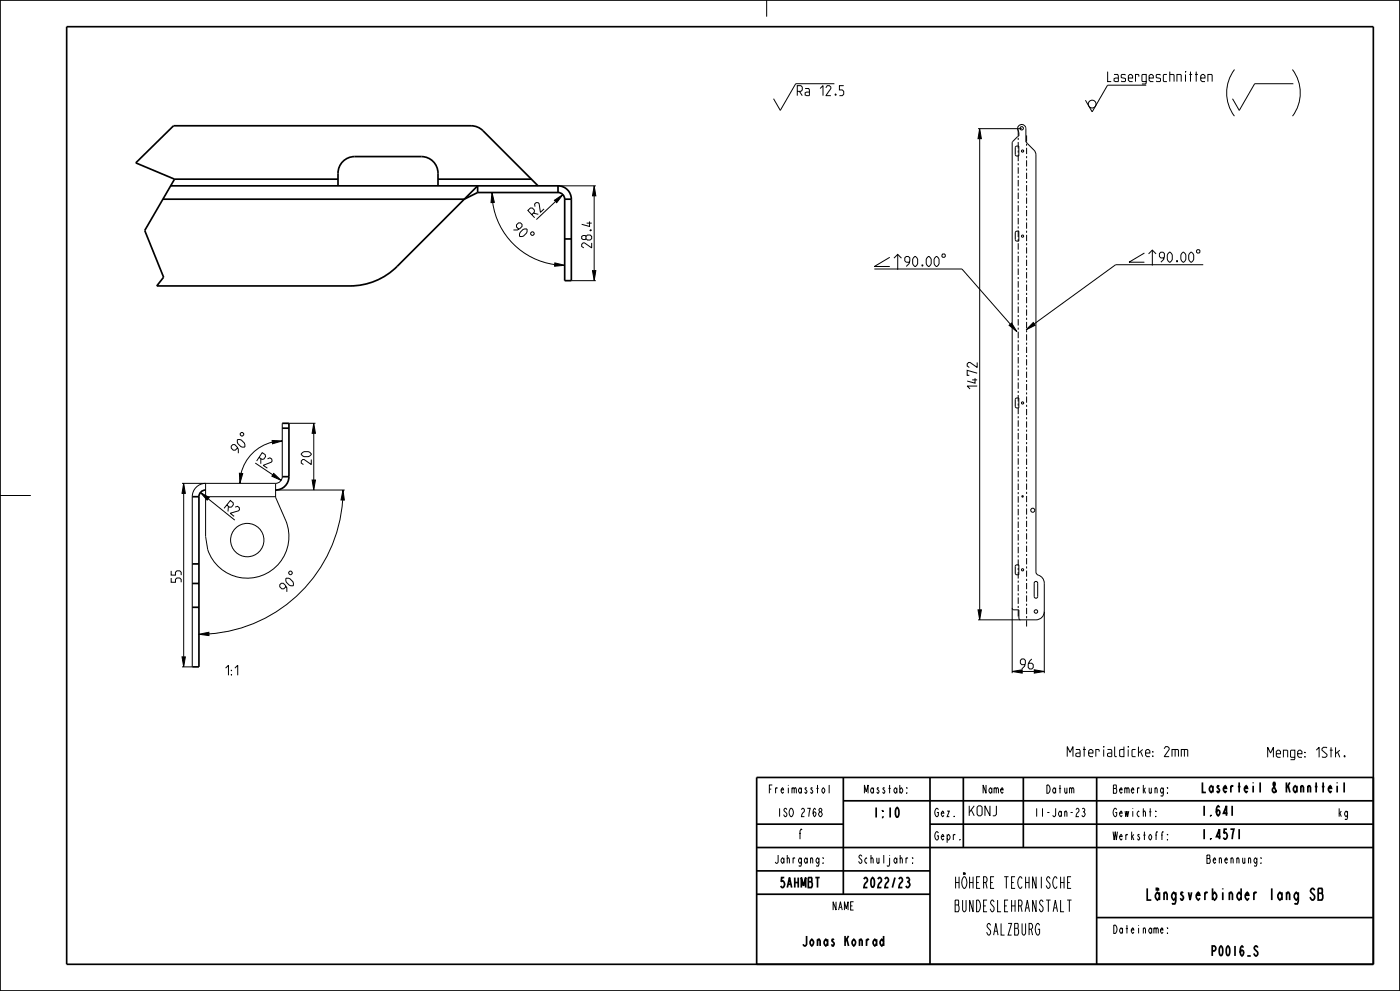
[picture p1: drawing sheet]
<svg xmlns="http://www.w3.org/2000/svg" width="420mm" height="297mm" viewBox="0 0 420 297" stroke-linecap="round" stroke-linejoin="round" font-family="sans-serif">
<g fill="none" stroke="#000" stroke-width=".3">
<path d="M230 0v5M250.3 25.1h-11.6l-4.6 8-2-3.5M293.4 38.6h13.1M293.9 38.6l.5 3h-1zM343.9 25.5h-11.6l-4.7 8-2-3.5M370.4 20.8a11.6 11.6 0 0 0-.1 14M387.7 20.8a11.6 11.6 0 0 1 .1 14M388 25.1h-11.6l-4.6 8-2-3.5M147.6 57.7l.7 3h-1zM167.4 55.7h11.4M178.3 55.7l.5 3h-1zM178.3 58.7v22.4"/>
<path d="M293.9 41.6v141.2M304.6 44l1-.2v3l-1-.3zM147.8 60.7a21.8 21.8 0 0 0 18.6 18.6M159.2 69.8l.3-.3h.4l.3 .3v.4l-.3 .3h-.4l-.3-.3zM166.3 60l2.6-1.7-1.9 2.4zM166.4 78.8l3 .7-3 .3zM166.7 60.4l-5.8 5.4M266.9 77.1l-4.6 2.8h4.6M268.2 77.4l1.1-1.2 1.1 1.2M269.3 76.2v4.7M304.8 69.3h.8v3l-1-.3v-2.2zM343.3 75.8l-4.6 2.8h4.6"/>
<path d="M344.6 76.1l1.1-1.1 1.1 1.1M345.7 75v4.6M361 79.3h-26.3l-24.4 17.8M171.4 84.1h7.4M177.8 81.1h1l-.5 3zM262.3 80.6h26.3l14.5 16.6M302.7 97.5l.8-.7 1.6 2.6zM310 96.7l.6 .8-2.8 1.3zM304.8 119.3h.8v3l-1-.3v-2.2zM72.4 129.6h.4l.3 .4v.3l-.3 .4h-.4l-.3-.4v-.3zM76.6 138.8l5.2 3.5M81.6 132l3.1 .2-2.9 .8z"/>
<path d="M81.7 132.5a12.7 12.7 0 0 0-9.4 9.4M84.7 126.9v16a2 2 0 0 1-2 2M86.7 126.9h7.9M94.1 126.9l.5 3h-1zM94.1 129.9v14M0 148.5h9.2M54.6 144.9h28.1M55.1 144.9l.5 3h-1zM55.1 147.9v49M60.1 147.6l2.7 1.5-.7 .8zM61.7 148.9h21M62.5 149.5l7.9 6.4"/>
<path d="M71.8 141.8l1 .1-.8 3zM82.1 141.9l2.2 2.1-2.7-1.3zM82.7 144.9v4.2l3.1 7a12.5 12.5 0 0 1-7.3 16.4 12.5 12.5 0 0 1-16.2-7.8l-.6-3.9v-15.9a4 4 0 0 0-4 4v51h-3.1M82.7 146.9h20.7M93.6 143.9h1l-.5 3zM102.8 149.9a43.2 43.2 0 0 1-40.1 40.1M102.9 146.9l.4 3-1-.1zM86.6 171.5l.4-.3h.3l.4 .3v.4l-.4 .3h-.3l-.4-.3zM304.8 169.3h.8v3l-1-.3v-2.2zM310.3 174.5a.53 .53 0 0 1 .6-.2 .53 .53 0 0 1 .4 .5v4a.53 .53 0 0 1-.5 .5 .53 .53 0 0 1-.5-.5zM54.6 196.9h1l-.5 3zM59.7 190.1l3-.6v1z"/>
<path d="M293.4 182.8h1l-.5 3zM303.7 182.3l.5 .5h1.5v2.5l.5 .5M313.3 183.3a2.5 2.5 0 0 1-2.5 2.5h-17.4M303.7 201.2l3-.5v1zM303.7 201.7v-158.9l1.6-1.8 .4-.2v-1.1a1.36 1.36 0 0 1-.3-1.7 1.36 1.36 0 0 1 1.7-.6l.5 .5 .2 .7v4l2.6 2.7 .4 1.1v125l.2 .6a3.2 3.2 0 0 1 2.3 2.8v26.9M310.3 200.7l3 .5-3 .5z"/>
<circle cx="306.5" cy="38.5" r=".5"/>
<circle cx="327.6" cy="31.2" r="1.17"/>
<circle cx="306.8" cy="45.3" r=".33"/>
<circle cx="306.8" cy="70.8" r=".33"/>
<circle cx="306.8" cy="120.8" r=".33"/>
<circle cx="306.8" cy="148.8" r=".22"/>
<circle cx="309.8" cy="152.9" r=".61"/>
<circle cx="74.2" cy="161.9" r="5"/>
<circle cx="306.8" cy="170.8" r=".33"/>
<circle cx="310.8" cy="183.3" r=".53"/>
</g>
<g fill="#000">
<path d="M293.9 38.6l.5 3h-1zM147.6 57.7l.7 3h-1zM166.3 60l2.6-1.7-1.9 2.4zM178.3 55.7l.5 3h-1zM166.4 78.8l3 .7-3 .3zM177.8 81.1h1l-.5 3zM302.7 97.5l.8-.7 1.6 2.6zM310 96.7l.6 .8-2.8 1.3zM81.6 132l3.1 .2-2.9 .8zM94.1 126.9l.5 3h-1zM55.1 144.9l.5 3h-1zM60.1 147.6l2.7 1.5-.7 .8z"/>
<path d="M71.8 141.8l1 .1-.8 3zM82.1 141.9l2.2 2.1-2.7-1.3zM93.6 143.9h1l-.5 3zM102.9 146.9l.4 3-1-.1zM54.6 196.9h1l-.5 3zM59.7 190.1l3-.6v1zM293.4 182.8h1l-.5 3zM303.7 201.2l3-.5v1zM310.3 200.7l3 .5-3 .5z"/>
</g>
<g fill="none" stroke="#000" stroke-width=".51">
<path d="M0 0h420v297h-420zM51.2 55.7h116.2M52.4 53.7l-9 15.4 5.7 14-2.1 2.6h58a20 20 0 0 0 14.1-5.9l24.2-24.1v2M52.4 53.7l-11.7-4.9 11.4-11.1h89.2l2.2 .5 1.4 1 16.5 16.5M52.4 53.7h49M101.4 55.7a9.5 9.5 0 0 1 .7-6.3 5 5 0 0 1 4.3-2.5h20a5 5 0 0 1 5 5v3.8M131.4 53.7h28M143.3 57.7l-4 2h-90.4M143.3 57.7h24.1M167.4 55.7a4 4 0 0 1 4 4M167.4 57.7a2 2 0 0 1 2 2M167.4 55.7v2"/>
<path d="M169.4 59.7v24.4h2v-24.4M169.4 59.7h2M169.4 71.6h2M84.7 126.9h2v16M84.7 128.3h2M57.7 148.9h2M59.7 148.9v51h-2M61.7 146.9a2 2 0 0 0-2 2M84.7 142.9h2M86.7 142.9a4 4 0 0 1-4 4M57.7 174.9h2M57.7 169h2"/>
<path d="M57.7 182h2M227 233h185v56h-185zM253 233v35M279 233v56M289 233v21M307 233v21M329 233v56M227 247h26M227 254h185M253 240h159M279 247h133M227 261h52"/>
<path d="M227 268h52M329 275h83"/>
</g>
<path d="M20 8h392v281h-392z" fill="none" stroke="#000" stroke-width=".5"/>
<!-- layer: A_ACHSEN -->
<g fill="none" stroke="#000" stroke-width=".3">
<path d="M305.5 38.8v1.9M305.5 41.3v.6M305.5 42.6v1.9M305.5 45.1v.6M305.5 46.4v1.9M305.5 48.9v.6M305.5 50.1v2M305.5 52.7v.6M305.5 53.9v2M305.5 56.5v.6M305.5 57.7v2M308 40.6v1.8"/>
<path d="M308 43.1v.6M308 44.3v1.9M308 46.8v.6M308 48v1.9M308 50.5v.6M308 51.8v1.8M308 54.2v.7M308 55.5v1.9M308 58v.6M308 59.2v1.9M305.5 60.3v.6M305.5 61.5v1.9"/>
<path d="M305.5 64.1v.6M305.5 65.3v1.9M305.5 67.9v.6M305.5 69.1v1.9M305.5 71.6v.7M305.5 72.9v1.9M305.5 75.4v.7M305.5 76.7v1.9M305.5 79.2v.7M308 61.7v.6M308 62.9v1.9M308 65.4v.6"/>
<path d="M308 66.7v1.8M308 69.1v.7M308 70.4v1.9M308 72.9v.6M308 74.1v1.9M308 76.6v.6M308 77.8v1.9M305.5 80.5v1.9M305.5 83v.6M305.5 84.3v1.9M305.5 86.8v.6M305.5 88.1v1.9"/>
<path d="M305.5 90.6v.6M305.5 91.8v2M305.5 94.4v.6M305.5 95.6v2M305.5 98.2v.6M305.5 99.4v2M308 80.3v.6M308 81.6v1.8M308 84.1v.6M308 85.3v1.9M308 87.8v.6M308 89v1.9"/>
<path d="M308 91.5v.6M308 92.7v1.9M308 95.2v.7M308 96.5v1.8M308 99v.6M305.5 102v.6M305.5 103.2v2M305.5 105.8v.6M305.5 107v1.9M305.5 109.6v.6M305.5 110.8v1.9M305.5 113.4v.6"/>
<path d="M305.5 114.6v1.9M305.5 117.1v.7M305.5 118.4v1.9M308 100.2v1.9M308 102.7v.6M308 103.9v1.9M308 106.4v.6M308 107.7v1.8M308 110.1v.7M308 111.4v1.8M308 113.9v.6M308 115.1v1.9"/>
<path d="M308 117.6v.6M308 118.8v1.9M305.5 120.9v.7M305.5 122.2v1.9M305.5 124.7v.6M305.5 126v1.9M305.5 128.5v.6M305.5 129.8v1.9M305.5 132.3v.6M305.5 133.5v2M305.5 136.1v.6M305.5 137.3v2"/>
<path d="M305.5 139.9v.6M308 121.3v.6M308 122.6v1.8M308 125v.7M308 126.3v1.8M308 128.8v.6M308 130v1.9M308 132.5v.6M308 133.7v1.9M308 136.2v.6M308 137.5v1.8M308 139.9v.7"/>
<path d="M305.5 141.1v2M305.5 143.7v.6M305.5 144.9v2M305.5 147.5v.6M305.5 148.7v1.9M305.5 151.3v.6M305.5 152.5v1.9M305.5 155.1v.6M305.5 156.3v1.9M305.5 158.8v.7M308 141.2v1.9M308 143.7v.6"/>
<path d="M308 144.9v1.9M308 147.4v.6M308 148.6v1.9M308 151.1v.6M308 152.4v1.8M308 154.9v.6M308 156.1v1.9M308 158.6v.6M308 159.8v1.9M305.5 160.1v1.9M305.5 162.6v.7M305.5 163.9v1.9"/>
<path d="M305.5 166.4v.7M305.5 167.7v1.9M305.5 170.2v.6M305.5 171.5v1.9M305.5 174v.6M305.5 175.3v1.9M305.5 177.8v.6M305.5 179v2M308 162.3v.6M308 163.5v1.9M308 166v.6M308 167.3v1.8"/>
<path d="M308 169.8v.6M308 171v1.9M308 173.5v.6M308 174.7v1.9M308 177.2v.6M308 178.4v1.9M305.5 181.6v.6M305.5 182.8v2M308 180.9v.7M308 182.2v1.8M308 184.7v.6M308 185.9v1.9"/>
</g>
<g font-size="4.6">
<text x="284.1" y="266.3">HÖHERE TECHNISCHE</text>
<text x="340.5" y="269.8">Längsverbinder lang SB</text>
<text x="284.1" y="273.3">BUNDESLEHRANSTALT</text>
<text x="294.6" y="280.3">SALZBURG</text>
</g>
<g font-size="3.9">
<text x="239.2" y="28.7">Ra 12.5</text>
<text x="332.3" y="24.5">Lasergeschnitten</text>
<text x="160.4" y="65.3" transform="rotate(-43 160.4 65.3)">R2</text>
<text x="153.7" y="68.6" transform="rotate(45 153.7 68.6)">90</text>
<text x="177.5" y="74.3" transform="rotate(-90 177.5 74.3)">28.4</text>
<text x="271.4" y="79.9">90.00</text>
<text x="347.8" y="78.6">90.00</text>
<text x="293.2" y="116.6" transform="rotate(-90 293.2 116.6)">1472</text>
<text x="71.2" y="136.1" transform="rotate(-45 71.2 136.1)">90</text>
<text x="77" y="138.2" transform="rotate(34 77 138.2)">R2</text>
<text x="93.4" y="139.2" transform="rotate(-90 93.4 139.2)">20</text>
<text x="67.2" y="152.3" transform="rotate(39 67.2 152.3)">R2</text>
<text x="54.4" y="174.5" transform="rotate(-90 54.4 174.5)">55</text>
<text x="85.7" y="177.7" transform="rotate(-45 85.7 177.7)">90</text>
<text x="65.2" y="202.4">1:1</text>
<text x="306.1" y="200.5">96</text>
<text x="319.6" y="226.8">Materialdicke: 2mm</text>
<text x="379.7" y="227">Menge: 1Stk.</text>
<text x="360.2" y="237.5">Laserteil &amp; Kanntteil</text>
<text x="261.3" y="245">1:10</text>
<text x="290.2" y="244.5">KONJ</text>
<text x="360.2" y="244.5">1.641</text>
<text x="238.7" y="251.5">f</text>
<text x="360.2" y="251.5">1.4571</text>
<text x="233" y="266">5AHMBT</text>
<text x="257.8" y="266">2022/23</text>
<text x="239" y="283.5">Jonas Konrad</text>
<text x="362.3" y="286.5">P0016_S</text>
</g>
<g font-size="3.3">
<text x="229.3" y="237.8">Freimasstol</text>
<text x="258.2" y="237.8">Masstab:</text>
<text x="294.1" y="237.8">Name</text>
<text x="313.1" y="237.8">Datum</text>
<text x="334.1" y="237.8">Bemerkung:</text>
<text x="232.2" y="244.8">ISO 2768</text>
<text x="280.2" y="244.8">Gez.</text>
<text x="309.2" y="244.8">11-Jan-23</text>
<text x="334.1" y="244.8">Gewicht:</text>
<text x="401.2" y="244.8">kg</text>
<text x="280.2" y="251.8">Gepr.</text>
<text x="334.1" y="251.8">Werkstoff:</text>
<text x="231.2" y="258.8">Jahrgang:</text>
<text x="256.2" y="258.8">Schuljahr:</text>
<text x="360.7" y="258.8">Benennung:</text>
<text x="249.1" y="272.8">NAME</text>
<text x="334.1" y="279.8">Dateiname:</text>
</g>
</svg>
